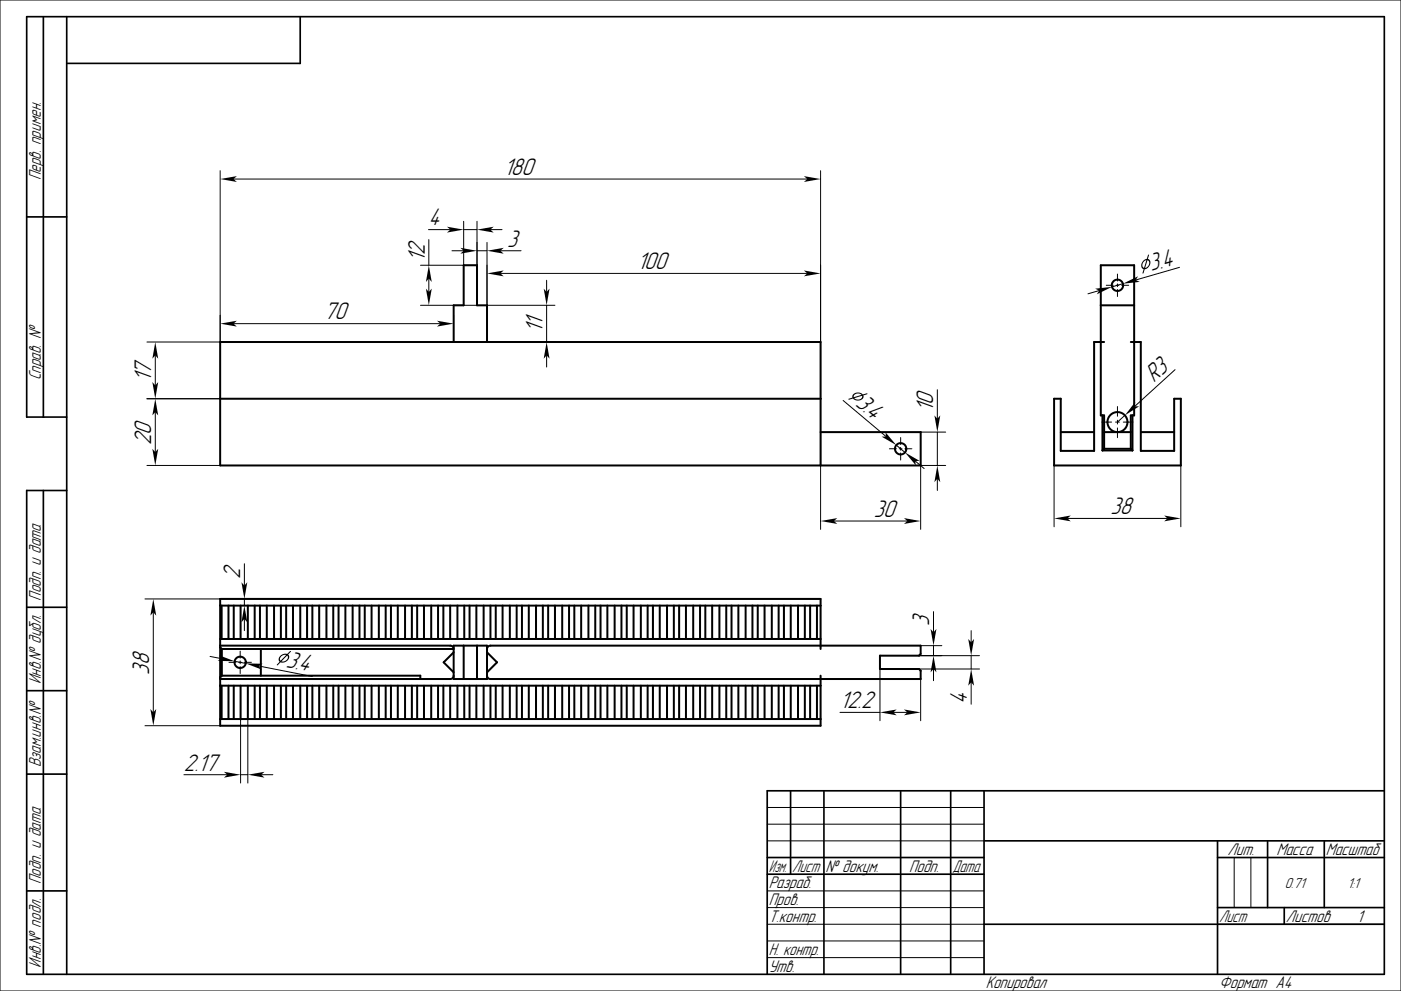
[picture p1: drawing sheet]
<svg xmlns="http://www.w3.org/2000/svg" width="420mm" height="297mm" viewBox="0 0 420 297" stroke-linecap="round" stroke-linejoin="round" font-family="sans-serif">
<g fill="none" stroke="#000" stroke-width=".3">
<path d="M0 0h420v297h-420zM66 51.2v51.3h-21.9M70 53.7h172M246 51.2v51.3M126.1 79.5h16.9M128.4 68.8h6.6M128.6 71.8v7.7M135.5 75.2h3.5M139 68.8h4M139 66.3v13.2M143 66.3v25.2h-16.9M143 75.2h3"/>
<path d="M146 72.7v29.8h20.4M147 68.8h3.5M150 75.2h6.2M70 97h62M128.6 83.5v4M136 94.5v8M146 91.5h20.4M150 81.9h92M163.9 84v3.5M163.9 91.5v11M329.5 87.1l-3.3 1M331.6 85.5h2.1"/>
<path d="M334.6 85.5h.8M335 82.1v2.1M335 85.1v.8M335 86.8v2.1M336.3 85.5h2.1M336.6 85l-3.2 1M353.6 80.1l-13.1 3.8M44.1 119.5h21.9M46.6 106.5v9M163.9 106.5v3.5M281 116.8v8.7M352.3 110.8l-12.1 11"/>
<path d="M44.1 139.5h21.9M46.6 123.5v12M246 129.5v29.2M252.8 120l12.8 10.8M266.6 134.5h2.1M268.7 133.4l2.6 2.2M269.6 134.5h.8M270 131.1v2.1M270 134.1v.8M270 135.8v2.1M271.3 134.5h2.1M274.4 138.2l2.6 2.2"/>
<path d="M276 139.5h7.5M281 129.5v10M283.5 129.5h-7.5v29.2M316 139.5v18.4M330.3 126.5h3M334.4 126.5h1.2M335 121.8v2.9M335 125.9v1.2M335 128.2v3M336.8 126.5h2.9M337.2 124.5l-2.2 2M354 139.5v18.4"/>
<path d="M250 156.1h22M281 143.5v3.5M320 155.4h30M43.5 179.5h22.5M73.3 168.9v6.6M73.3 179.5v2M46 183.5v30M63 196.7l3.4 .7M68.6 198.5h2.1M70.3 198.2l3.4 .6M71.6 198.5h.8M72 195.1v2.1"/>
<path d="M72 198.1v.8M72 199.8v2.1M73.3 185.5v3.5M73.3 198.5h2.1M77.6 199.6l16 3.2M275.5 196.5h18.1M276 193.5h6.3M279.8 183.3v6.2M279.8 193.5v3M291.1 189v3.5M291.1 196.5v4M43.5 217.5h22.5"/>
<path d="M72.1 215.5v19.2M74.3 215.5v19.2M251.8 213.5h12M263.8 200.5v15.5M267.8 213.5h4.2M275.5 200.5h18.1M276 203.5v12.5M279.8 200.5v3.5M291.1 204.5v6.6M55.1 232.2h13M72.1 232.2h2.2M78.3 232.2h3.5"/>
<path d="M230 252h65M230 242h65M230 247h65M370 257v15M375 257v15M230 277h65M230 267h65M230 272h65M365 277h50M230 282h65M230 287h65"/>
</g>
<g fill="none" stroke="#000" stroke-width=".5">
<path d="M13 5v120M20 5v287M90 5v14h-70M8 65h12M20 125h-12v-120h407v287h-407v-145h12M13 147v145M8 182h12M8 207h12M8 232h12M237 237v25M247 237v55M270 237v55"/>
<path d="M285 237v55M295 237v55M415 237h-185v55M230 257h65M295 252h120M365 257h50M365 252v40M380 252v20M397 252v20M8 267h12M230 262h65M295 277h120"/>
<path d="M365 272h50M385 272v5"/>
</g>
<g fill="none" stroke="#000" stroke-width=".6">
<path d="M330 91.5h10M66 119.5h180M136 102.5v-11h3v-12h4v12h3v11M331 102.5h-3v32.6h-10v-15.6h-2v20h38v-20h-2v15.6h-10v-32.6h-3M246 129.5h30v10h-210v-37h180v37M318 129.5h10M330.5 135h9M330.5 124.5v10.5M331 134.5v-10h-1v-45h10v45h-1v10M331 129.5h8M331 134.5h8M331 134.5l-.5 .5"/>
<path d="M339 134.5l.5 .5M339.5 124.5v10.5M342 129.5h10M66 193.5h69l.7 .3 .3 .7h-69.5M66 194l.5 .5M66 181.5h180M66 191.5h180M66.4 181.5v10M66.5 194.5v8M68.5 181.5v10M70.1 181.5v10M72.1 181.5v10"/>
<path d="M74.3 181.5v10M76.3 181.5v10M77.9 181.5v10M78.2 194.5v8M80 181.5v10M82.2 181.5v10M84.2 181.5v10M85.8 181.5v10M87.8 181.5v10M90 181.5v10M92.1 181.5v10M93.6 181.5v10"/>
<path d="M95.7 181.5v10M97.9 181.5v10M99.9 181.5v10M101.5 181.5v10M103.5 181.5v10M105.7 181.5v10M107.8 181.5v10M109.3 181.5v10M111.4 181.5v10M113.6 181.5v10M115.6 181.5v10M117.2 181.5v10"/>
<path d="M119.2 181.5v10M121.4 181.5v10M123.5 181.5v10M125.1 181.5v10M127.1 181.5v10M129.3 181.5v10M131.3 181.5v10M132.9 181.5v10M135 181.5v10M136 193.5h10v10h-10zM136 195.5l-3 3 3 3M137.1 181.5v10"/>
<path d="M139 193.5v10M139.2 181.5v10M140.8 181.5v10M142.8 181.5v10M143 193.5v10M145 181.5v10M146 194.5l.3-.7 .7-.3h129v2.5l-.5 .5h-11.7v4h11.7l.5 .5v2.5h-129l-.7-.3-.3-.7M146 195.5l3 3-3 3M147 181.5v10M148.6 181.5v10M150.7 181.5v10M152.8 181.5v10"/>
<path d="M154.9 181.5v10M156.5 181.5v10M158.5 181.5v10M160.7 181.5v10M162.7 181.5v10M164.3 181.5v10M166.4 181.5v10M168.5 181.5v10M170.6 181.5v10M172.2 181.5v10M174.2 181.5v10M176.4 181.5v10"/>
<path d="M178.4 181.5v10M180 181.5v10M182.1 181.5v10M184.3 181.5v10M186.3 181.5v10M187.9 181.5v10M189.9 181.5v10M192.1 181.5v10M194.2 181.5v10M195.7 181.5v10M197.8 181.5v10M200 181.5v10"/>
<path d="M202 181.5v10M203.6 181.5v10M205.6 181.5v10M207.8 181.5v10M209.9 181.5v10M211.4 181.5v10M213.5 181.5v10M215.7 181.5v10M217.7 181.5v10M219.3 181.5v10M221.4 181.5v10M223.5 181.5v10"/>
<path d="M225.6 181.5v10M227.2 181.5v10M229.2 181.5v10M231.4 181.5v10M233.4 181.5v10M235 181.5v10M237.1 181.5v10M239.2 181.5v10M241.3 181.5v10M242.9 181.5v10M244.9 181.5v10M246 194.5v-15h-180v38h180v-15"/>
<path d="M66 215.5h180M66 205.5h180M66.4 205.5v10M66.5 202.5l-.5 .5M66.5 202.5h59.5v1M68.5 205.5v10M70.1 205.5v10M72.1 205.5v10M74.3 205.5v10M76.3 205.5v10M77.9 205.5v10M80 205.5v10"/>
<path d="M82.2 205.5v10M84.2 205.5v10M85.8 205.5v10M87.8 205.5v10M90 205.5v10M92.1 205.5v10M93.6 205.5v10M95.7 205.5v10M97.9 205.5v10M99.9 205.5v10M101.5 205.5v10M103.5 205.5v10"/>
<path d="M105.7 205.5v10M107.8 205.5v10M109.3 205.5v10M111.4 205.5v10M113.6 205.5v10M115.6 205.5v10M117.2 205.5v10M119.2 205.5v10M121.4 205.5v10M123.5 205.5v10M125.1 205.5v10M127.1 205.5v10"/>
<path d="M129.3 205.5v10M131.3 205.5v10M132.9 205.5v10M135 205.5v10M136 202.5l-.3 .7-.7 .3h-69M137.1 205.5v10M139.2 205.5v10M140.8 205.5v10M142.8 205.5v10M145 205.5v10M147 205.5v10M148.6 205.5v10"/>
<path d="M150.7 205.5v10M152.8 205.5v10M154.9 205.5v10M156.5 205.5v10M158.5 205.5v10M160.7 205.5v10M162.7 205.5v10M164.3 205.5v10M166.4 205.5v10M168.5 205.5v10M170.6 205.5v10M172.2 205.5v10"/>
<path d="M174.2 205.5v10M176.4 205.5v10M178.4 205.5v10M180 205.5v10M182.1 205.5v10M184.3 205.5v10M186.3 205.5v10M187.9 205.5v10M189.9 205.5v10M192.1 205.5v10M194.2 205.5v10M195.7 205.5v10"/>
<path d="M197.8 205.5v10M200 205.5v10M202 205.5v10M203.6 205.5v10M205.6 205.5v10M207.8 205.5v10M209.9 205.5v10M211.4 205.5v10M213.5 205.5v10M215.7 205.5v10M217.7 205.5v10M219.3 205.5v10"/>
<path d="M221.4 205.5v10M223.5 205.5v10M225.6 205.5v10M227.2 205.5v10M229.2 205.5v10M231.4 205.5v10M233.4 205.5v10M235 205.5v10M237.1 205.5v10M239.2 205.5v10M241.3 205.5v10M242.9 205.5v10"/>
<path d="M244.9 205.5v10"/>
<circle cx="335" cy="85.5" r="1.7"/>
<circle cx="270" cy="134.5" r="1.7"/>
<circle cx="335" cy="126.5" r="3"/>
<circle cx="72" cy="198.5" r="1.7"/>
</g>
<g fill="#000">
<path d="M66 53.7l5-.9-1 .9 1 .8z" fill-rule="evenodd"/>
<path d="M241 52.8l5 .9-5 .8 1-.8z" fill-rule="evenodd"/>
<path d="M134 67.9l5 .9-5 .9 1-.9z" fill-rule="evenodd"/>
<path d="M138 74.3l5 .9-5 .8 1-.8z" fill-rule="evenodd"/>
<path d="M143 68.8l5-.9-1 .9 1 .9z" fill-rule="evenodd"/>
<path d="M146 75.2l5-.9-1 .9 1 .8z" fill-rule="evenodd"/>
<path d="M344.2 76.4h.3l-.4 1.2 .7 .6v1l-.6 1-1 .5-.4 1.1-.2 .2 .3-1.3-.7-.6v-1l.6-1 1-.5zM344 78l-.7 2.3 .7-.4 .5-.7v-.8zM343 78.3l-.5 1.2 .1 .5 .4 .3 .7-2.3z" fill-rule="evenodd"/>
<path d="M66 97l5-.9-1 .9 1 .9z" fill-rule="evenodd"/>
<path d="M127.7 86.5l.9 1 .8-1-.8 5z" fill-rule="evenodd"/>
<path d="M128.6 79.5l.8 5-.8-1-.9 1z" fill-rule="evenodd"/>
<path d="M131 96.1l5 .9-5 .9 1-.9z" fill-rule="evenodd"/>
<path d="M146 81.9l5-.8-1 .8 1 .9z" fill-rule="evenodd"/>
<path d="M163 86.5l.9 1 .8-1-.8 5z" fill-rule="evenodd"/>
<path d="M241 81.1l5 .8-5 .9 1-.9z" fill-rule="evenodd"/>
<path d="M328.3 86.5l5.1-.5-4.6 2.2 .7-1.1z" fill-rule="evenodd"/>
<path d="M336.6 85l4.6-2.2-.7 1.1 1.2 .6z" fill-rule="evenodd"/>
<path d="M45.7 114.5l.9 1 .8-1-.8 5z" fill-rule="evenodd"/>
<path d="M46.6 102.5l.8 5-.8-1-.9 1z" fill-rule="evenodd"/>
<path d="M163.9 102.5l.8 5-.8-1-.9 1z" fill-rule="evenodd"/>
<path d="M254.4 119.6l1.2-.4 .1-.9 .9-.6h1.2l.9 .5 1.1-.3 .3 .1-1.3 .5-.1 .9-.9 .6h-1.2l-.9-.6-1.2 .4zM256.1 119.3l.6 .4h.9l.7-.4 .1-.6zM256.1 118.3l-.1 .7 2.3-.7-1.1-.4z" fill-rule="evenodd"/>
<path d="M45.7 134.5l.9 1 .8-1-.8 5z" fill-rule="evenodd"/>
<path d="M46.6 119.5l.8 5-.8-1-.9 1z" fill-rule="evenodd"/>
<path d="M265.4 129.5l3.3 3.9-4.4-2.5 1.3-.1z" fill-rule="evenodd"/>
<path d="M271.3 135.6l4.4 2.5-1.3 .1 .2 1.3z" fill-rule="evenodd"/>
<path d="M280.1 124.5l.9 1 .9-1-.9 5z" fill-rule="evenodd"/>
<path d="M340.3 120.5l-.1 1.3h1.3l-4.3 2.7z" fill-rule="evenodd"/>
<path d="M246 156.1l5-.8-1 .8 1 .9z" fill-rule="evenodd"/>
<path d="M271 155.3l5 .8-5 .9 1-.9z" fill-rule="evenodd"/>
<path d="M281 139.5l.9 5-.9-1-.9 1z" fill-rule="evenodd"/>
<path d="M316 155.4l5-.9-1 .9 1 .8z" fill-rule="evenodd"/>
<path d="M349 154.5l5 .9-5 .8 1-.8z" fill-rule="evenodd"/>
<path d="M72.4 174.5l.9 1 .8-1-.8 5z" fill-rule="evenodd"/>
<path d="M46 179.5l.8 5-.8-1-.9 1z" fill-rule="evenodd"/>
<path d="M65.6 196.3l4.7 1.9-5-.1 1.1-.7z" fill-rule="evenodd"/>
<path d="M73.3 181.5l.8 5-.8-1-.9 1z" fill-rule="evenodd"/>
<path d="M73.7 198.8l5 .1-1.1 .7 .8 1.1z" fill-rule="evenodd"/>
<path d="M84.1 196.5l1-.5h1l.8-.9 .3 .1-.8 1 .3 .8-.4 .9-1.1 .6h-1.1l-1.1 .9v-.2l.8-.9-.3-.8zM86.1 196.5l-1.7 1.7h.8l.8-.5 .3-.6zM84.3 196.7l-.4 .7 .2 .6 1.7-1.7h-.7z" fill-rule="evenodd"/>
<path d="M279 188.5l.8 1 .9-1-.9 5z" fill-rule="evenodd"/>
<path d="M290.3 191.5l.8 1 .9-1-.9 5z" fill-rule="evenodd"/>
<path d="M45.1 212.5l.9 1 .8-1-.8 5z" fill-rule="evenodd"/>
<path d="M263.8 213.5l5-.9-1 .9 1 .9z" fill-rule="evenodd"/>
<path d="M271 212.6l5 .9-5 .9 1-.9z" fill-rule="evenodd"/>
<path d="M279.8 196.5l.9 5-.9-1-.8 1z" fill-rule="evenodd"/>
<path d="M291.1 200.5l.9 5-.9-1-.8 1z" fill-rule="evenodd"/>
<path d="M67.1 231.3l5 .9-5 .9 1-.9z" fill-rule="evenodd"/>
<path d="M74.3 232.2l5-.9-1 .9 1 .9z" fill-rule="evenodd"/>
</g>
<g font-size="6.7">
<text x="151" y="52.4">180</text>
<text x="128.4" y="67.6">4</text>
<text x="152" y="73.9">3</text>
<text x="127.3" y="78.5" transform="rotate(-90 127.3 78.5)">12</text>
<text x="191" y="80.7">100</text>
<text x="345.1" y="81.3" transform="rotate(-16 345.1 81.3)">3.4</text>
<text x="97.1" y="95.8">70</text>
<text x="162.6" y="99.8" transform="rotate(-90 162.6 99.8)">11</text>
<text x="45.3" y="114.3" transform="rotate(-90 45.3 114.3)">17</text>
<text x="345.9" y="114.9" transform="rotate(-42 345.9 114.9)">R3</text>
<text x="256.3" y="121.4" transform="rotate(40 256.3 121.4)">3.4</text>
<text x="279.8" y="123.5" transform="rotate(-90 279.8 123.5)">10</text>
<text x="45.3" y="133.4" transform="rotate(-90 45.3 133.4)">20</text>
<text x="261.9" y="154.9">30</text>
<text x="332.9" y="154.1">38</text>
<text x="72" y="173.5" transform="rotate(-90 72 173.5)">2</text>
<text x="278.6" y="187.5" transform="rotate(-90 278.6 187.5)">3</text>
<text x="44.7" y="202.2" transform="rotate(-90 44.7 202.2)">38</text>
<text x="85.5" y="199.9" transform="rotate(11 85.5 199.9)">3.4</text>
<text x="251.8" y="212.3">12.2</text>
<text x="289.9" y="211.1" transform="rotate(-90 289.9 211.1)">4</text>
<text x="55.1" y="230.9">2.17</text>
</g>
<g font-size="4.7">
<text x="12.2" y="54" transform="rotate(-90 12.2 54)">Перв. примен.</text>
<text x="12.2" y="114" transform="rotate(-90 12.2 114)">Справ. №</text>
<text x="12.2" y="180" transform="rotate(-90 12.2 180)">Подп. и дата</text>
<text x="12.2" y="205" transform="rotate(-90 12.2 205)">Инв.№ дубл.</text>
<text x="12.2" y="230" transform="rotate(-90 12.2 230)">Взам.инв.№</text>
<text x="368" y="256.2">Лит.</text>
<text x="382.7" y="256.2">Масса</text>
<text x="397.5" y="256.2">Масштаб</text>
<text x="230.5" y="261.3">Изм.</text>
<text x="237.5" y="261.3">Лист</text>
<text x="247.5" y="261.3">№ докум.</text>
<text x="272.5" y="261.3">Подп.</text>
<text x="285.5" y="261.3">Дата</text>
<text x="12.2" y="265" transform="rotate(-90 12.2 265)">Подп. и дата</text>
<text x="230.5" y="266.3">Разраб.</text>
<text x="230.5" y="271.3">Пров.</text>
<text x="230.5" y="276.3">Т.контр.</text>
<text x="365.5" y="276.2">Лист</text>
<text x="385.5" y="276.2">Листов</text>
<text x="406.8" y="276.3">1</text>
<text x="230.5" y="286.3">Н. контр.</text>
<text x="12.2" y="290" transform="rotate(-90 12.2 290)">Инв.№ подл.</text>
<text x="230.5" y="291.3">Утв.</text>
<text x="295.5" y="296.3">Копировал</text>
<text x="365.5" y="296.3">Формат A4</text>
</g>
<g font-size="4">
<text x="385.2" y="266">0.71</text>
<text x="404" y="266">1:1</text>
</g>
</svg>
